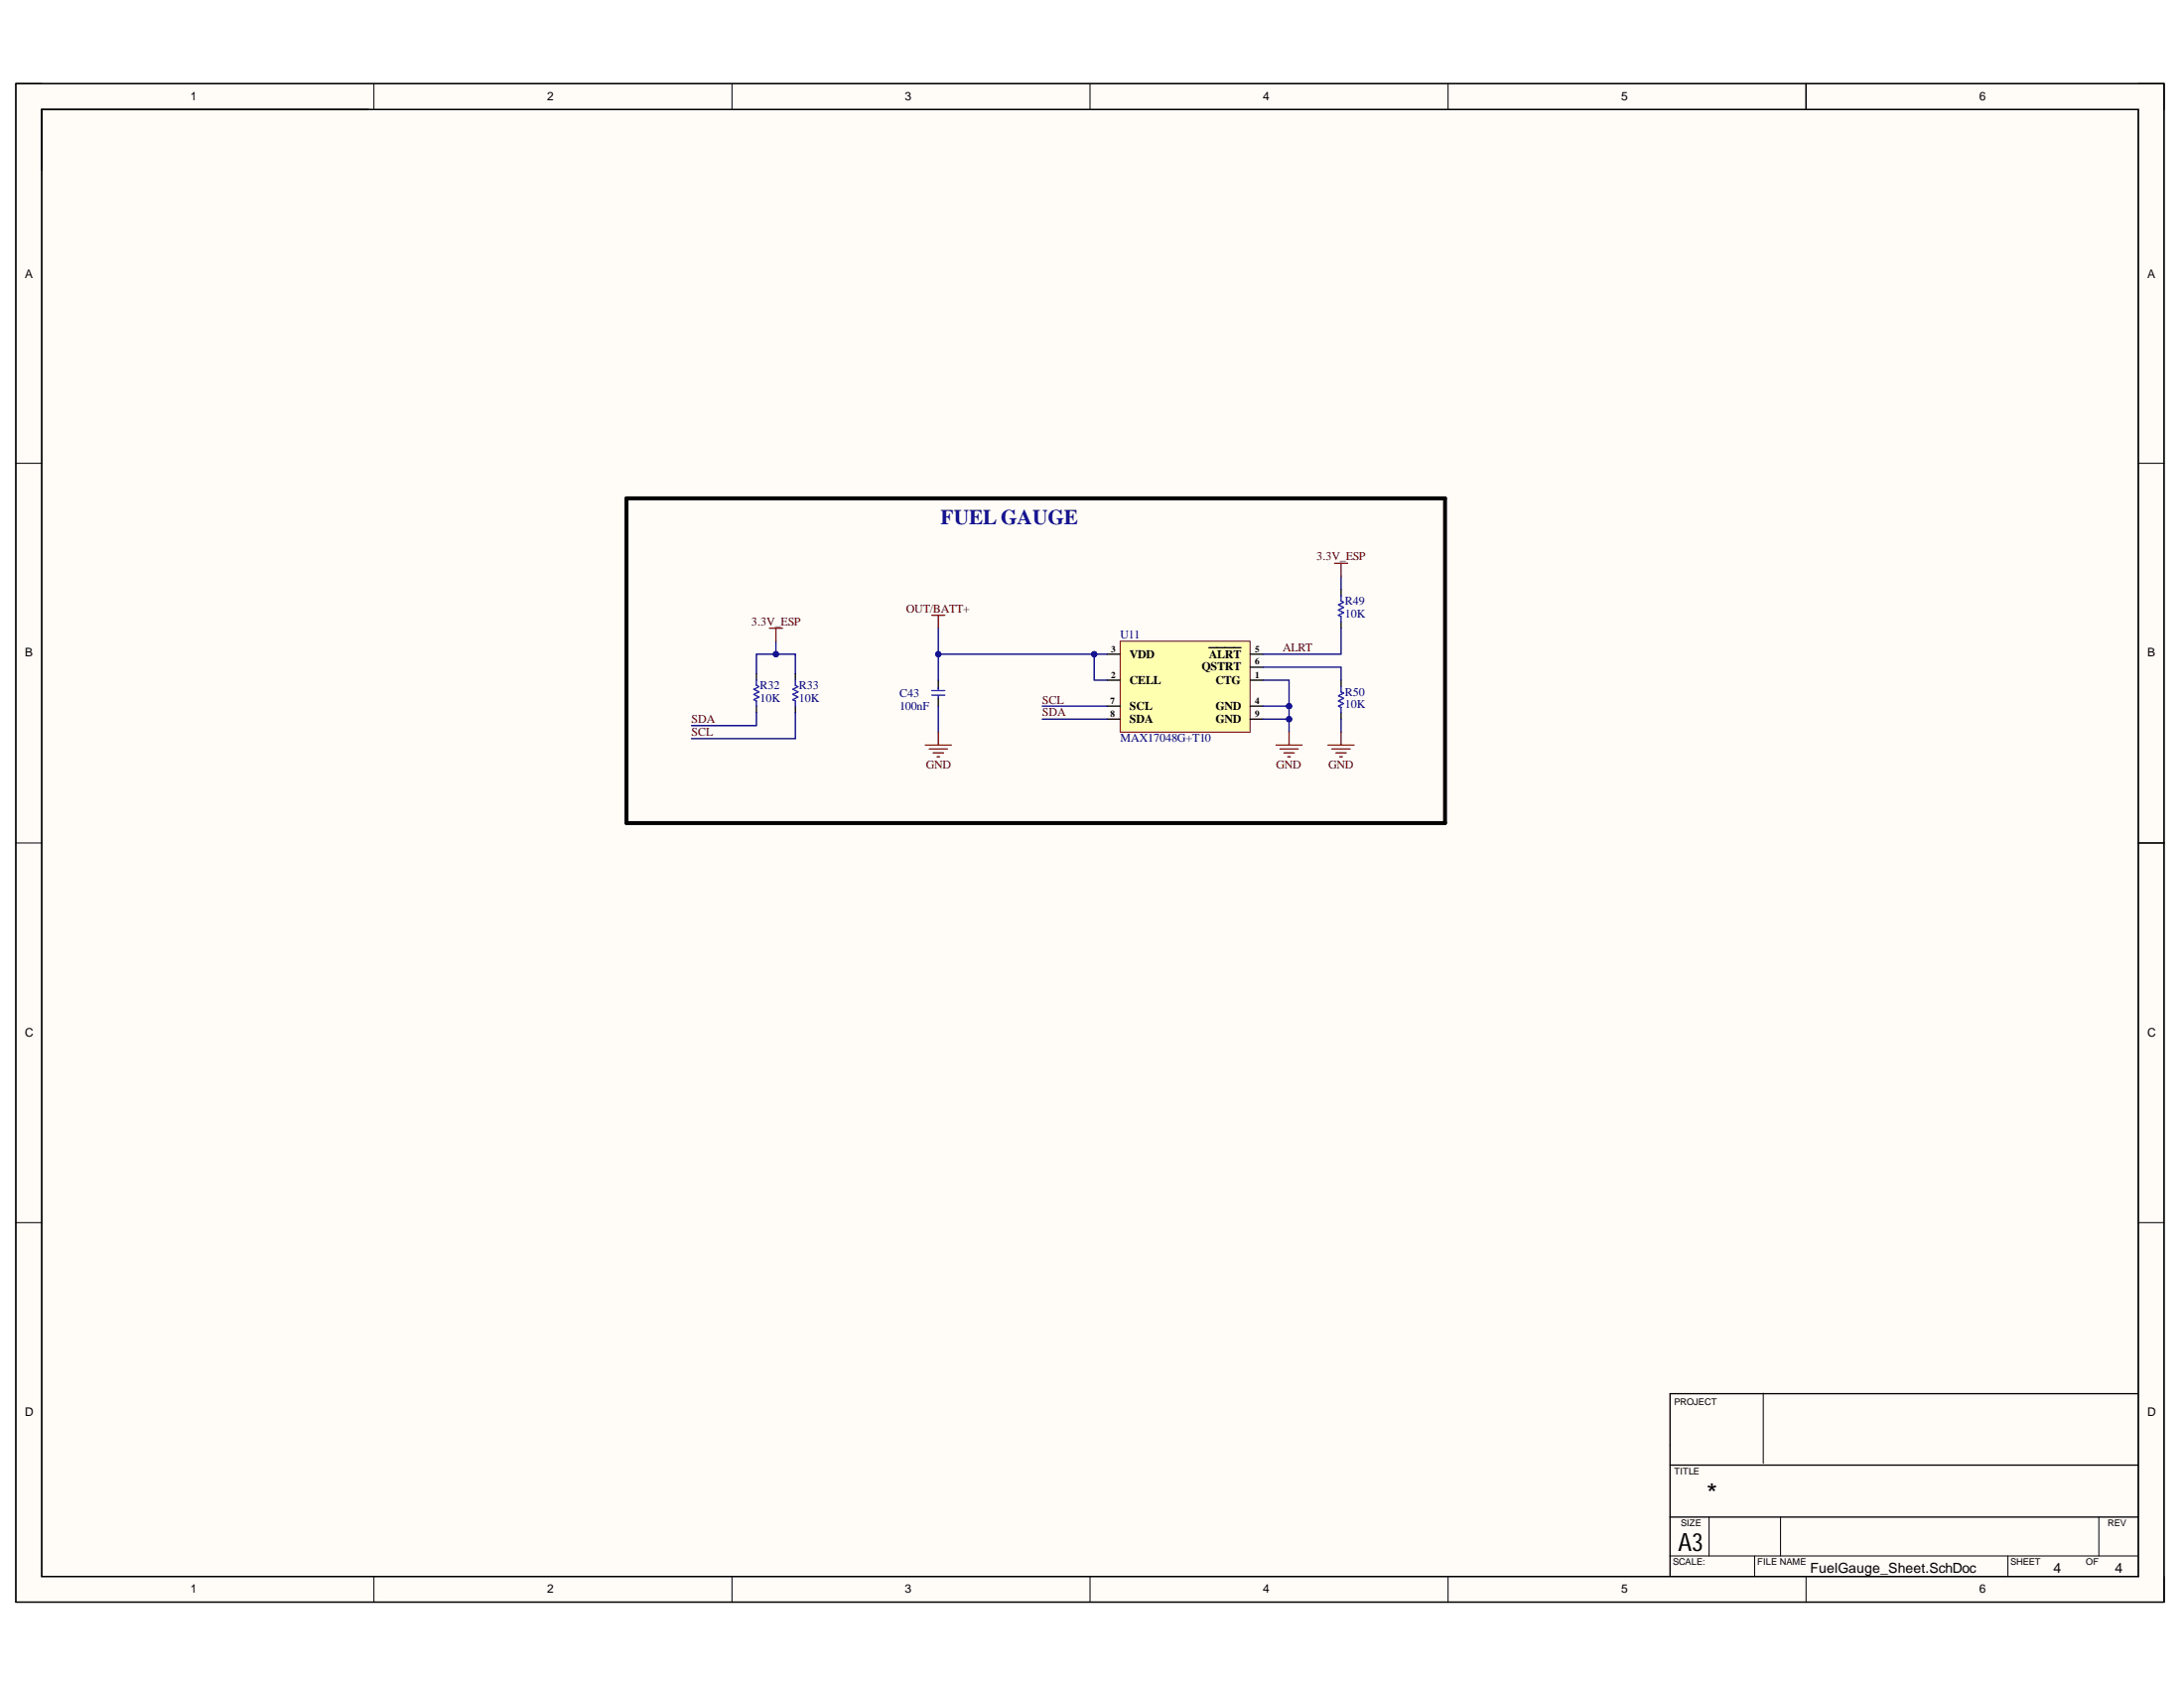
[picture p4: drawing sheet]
<svg xmlns="http://www.w3.org/2000/svg" width="279mm" height="216mm" viewBox="0 0 279 216" stroke-linecap="round" stroke-linejoin="round" font-family="sans-serif">
<path d="M2 10.7h274.9v194.2h-274.9z" fill-rule="evenodd" fill="#fffcf8"/>
<path d="M2 10.7h274.9v194.2h-274.9z" fill="none" stroke="#000" stroke-width=".13"/>
<path d="M5.4 14h268.1v187.6h-268.1z" fill-rule="evenodd" fill="#fffcf8"/>
<g fill="none" stroke="#000" stroke-width=".13">
<path d="M2 10.7h3.4M5.4 14h268.1v187.6h-268.1zM47.8 10.7v3.3M93.6 10.7v3.3M139.4 10.7v3.3M185.3 10.7v3.3M231.1 10.7v3.3M273.5 10.7h3.4v3.3M2 59.3h3.4M273.5 59.3h3.4M2 107.8h3.4M273.5 107.8h3.4"/>
<path d="M2 156.4h3.4M273.5 156.4h3.4M225.6 178.2v9M213.7 199h59.8M218.6 194v5M224.5 199v2.5M227.8 194v5M256.9 199v2.5M268.5 194v5M47.8 201.6v3.3M93.6 201.6v3.3M139.4 201.6v3.3"/>
<path d="M185.3 201.6v3.3M231.1 201.6v3.3M276.9 201.6v3.3"/>
</g>
<path d="M2 10.7h274.8v194.2h-274.8zM5.3 14h268.3v187.7h-268.3zM231.1 10.7v3.3M273.6 107.8h3.3M273.5 178.3h-59.8v23.2M213.7 187.4h59.8M213.7 194h59.8" fill="none" stroke="#000" stroke-width=".17"/>
<path d="M143.3 82h16.6v11.6h-16.6z" fill-rule="evenodd" fill="#ffffb0"/>
<path d="M143.3 82h16.6v11.6h-16.6z" fill="none" stroke="#800000" stroke-width=".13"/>
<g fill="none" stroke="#000" stroke-width=".17">
<path d="M171.6 75.4v.8M171.6 79.5v.8M120 87v1.1M120 89.3v1M141.6 87h1.7M141.6 83.7h1.7M141.6 90.3h1.7M141.6 92h1.7M154.6 82.8h4.2M159.9 87h1.7M159.9 83.7h1.7M159.9 85.3h1.7"/>
<path d="M159.9 90.3h1.7M159.9 92h1.7"/>
</g>
<path d="M119.2 78.7h1.7M120 78.7v1.6" fill="none" stroke="#800000" stroke-width=".17"/>
<path d="M171.6 76.2v.7l.3 .1-.7 .4 .7 .3-.7 .3 .7 .4-.7 .3 .4 .2v.6M119.2 88.3h1.7M119.2 88.9h1.7M120 88v.3M120 89v.3" fill="none" stroke="#00f" stroke-width=".17"/>
<path d="M140 83.7v3.3h1.6" fill="none" stroke="#000080" stroke-width=".17"/>
<circle cx="140" cy="83.7" r=".33" fill="#000080"/>
<circle cx="140" cy="83.7" r=".33" fill="none" stroke="#000080" stroke-width=".13"/>
<path d="M120 83.7v3.3" fill="none" stroke="#000080" stroke-width=".17"/>
<circle cx="120" cy="83.7" r=".33" fill="#000080"/>
<circle cx="120" cy="83.7" r=".33" fill="none" stroke="#000080" stroke-width=".13"/>
<path d="M120 80.3v3.4h21.6" fill="none" stroke="#000080" stroke-width=".17"/>
<circle cx="120" cy="83.7" r=".33" fill="#000080"/>
<circle cx="120" cy="83.7" r=".33" fill="none" stroke="#000080" stroke-width=".13"/>
<circle cx="140" cy="83.7" r=".33" fill="#000080"/>
<circle cx="140" cy="83.7" r=".33" fill="none" stroke="#000080" stroke-width=".13"/>
<path d="M120 90.3v3.3M161.6 92h3.3v1.6" fill="none" stroke="#000080" stroke-width=".17"/>
<circle cx="164.9" cy="92" r=".33" fill="#000080"/>
<circle cx="164.9" cy="92" r=".33" fill="none" stroke="#000080" stroke-width=".13"/>
<path d="M161.6 90.3h3.3v1.7" fill="none" stroke="#000080" stroke-width=".17"/>
<circle cx="164.9" cy="90.3" r=".33" fill="#000080"/>
<circle cx="164.9" cy="90.3" r=".33" fill="none" stroke="#000080" stroke-width=".13"/>
<circle cx="164.9" cy="92" r=".33" fill="#000080"/>
<circle cx="164.9" cy="92" r=".33" fill="none" stroke="#000080" stroke-width=".13"/>
<path d="M161.6 87h3.3v3.3" fill="none" stroke="#000080" stroke-width=".17"/>
<circle cx="164.9" cy="90.3" r=".33" fill="#000080"/>
<circle cx="164.9" cy="90.3" r=".33" fill="none" stroke="#000080" stroke-width=".13"/>
<path d="M171.6 73.7v1.7M96.8 91.2v1.6h-8.3M99.3 82v1.7h-2.5v2.5M101.8 91.2v3.3h-13.3M133.3 92h8.3M133.3 90.3h8.3M161.6 85.3h10v1.7M171.6 80.3v3.4h-10M171.6 92v1.6" fill="none" stroke="#000080" stroke-width=".17"/>
<path d="M96.8 86.2v.8M96.8 90.3v.9M101.8 86.2v.8M101.8 90.3v.9M171.6 87v.8M171.6 91.2v.8" fill="none" stroke="#000" stroke-width=".17"/>
<path d="M96.8 87v.7l.3 .1-.7 .4 .7 .3-.7 .3 .7 .4-.7 .3 .4 .2v.6M101.8 87v.7l.3 .1-.7 .4 .7 .3-.7 .3 .7 .4-.7 .3 .4 .2v.6M171.6 87.8v.7l.3 .2-.7 .3 .7 .3-.7 .4 .7 .3-.7 .3 .4 .2v.7" fill="none" stroke="#00f" stroke-width=".17"/>
<path d="M80.1 63.7h104.8v41.6h-104.8z" fill="none" stroke="#000" stroke-width=".51"/>
<circle cx="99.3" cy="83.7" r=".33" fill="#000080"/>
<circle cx="99.3" cy="83.7" r=".33" fill="none" stroke="#000080" stroke-width=".13"/>
<path d="M99.3 83.7h2.5v2.5" fill="none" stroke="#000080" stroke-width=".17"/>
<circle cx="99.3" cy="83.7" r=".33" fill="#000080"/>
<circle cx="99.3" cy="83.7" r=".33" fill="none" stroke="#000080" stroke-width=".13"/>
<g fill="none" stroke="#800000" stroke-width=".17">
<path d="M170.7 72h1.7M171.6 72v1.7M98.4 80.3h1.7M99.3 80.3v1.7M118.4 95.3h3.3M118.9 95.8h2.3M119.4 96.3h1.3M119.9 96.8h.3M120 93.6v1.7M163.3 95.3h3.3M163.7 95.8h2.4M164.2 96.3h1.4"/>
<path d="M164.7 96.8h.4M164.9 93.6v1.7M169.9 95.3h3.3M170.4 95.8h2.3M170.9 96.3h1.3M171.4 96.8h.3M171.6 93.6v1.7"/>
</g>
<text font-size="3.5" x="218.3" y="192.3">*</text>
<text font-size="3.2" x="214.7" y="198.3">A3</text>
<text font-size="2.7" fill="#0b0b8e" x="120.3" y="67.1">FUEL GAUGE</text>
<g font-size="1.8">
<text x="231.6" y="201.1">FuelGauge_Sheet.SchDoc</text>
<text x="262.7" y="201.1">4</text>
<text x="270.6" y="201.1">4</text>
</g>
<g font-size="1.5">
<text x="24.4" y="12.9">1</text>
<text x="70" y="12.9">2</text>
<text x="115.8" y="12.9">3</text>
<text x="161.6" y="12.9">4</text>
<text x="207.4" y="12.9">5</text>
<text x="253.2" y="12.9">6</text>
<text x="3.2" y="35.5">A</text>
<text x="274.7" y="35.5">A</text>
<text x="3.2" y="84">B</text>
<text x="144.5" y="87.5">CELL</text>
<text x="144.5" y="84.2">VDD</text>
<text x="153.7" y="85.8">QSTRT</text>
<text x="154.6" y="84.2">ALRT</text>
<text x="155.5" y="87.5">CTG</text>
<text x="274.7" y="84">B</text>
<text x="144.5" y="90.8">SCL</text>
<text x="144.5" y="92.5">SDA</text>
<text x="155.5" y="90.8">GND</text>
<text x="155.5" y="92.5">GND</text>
<text x="3.2" y="132.6">C</text>
<text x="274.7" y="132.6">C</text>
<text x="3.2" y="181.1">D</text>
<text x="274.7" y="181.1">D</text>
<text x="24.4" y="203.8">1</text>
<text x="70" y="203.8">2</text>
<text x="115.8" y="203.8">3</text>
<text x="161.6" y="203.8">4</text>
<text x="207.4" y="203.8">5</text>
<text x="253.2" y="203.8">6</text>
</g>
<g font-size="1.5" fill="#800000">
<text x="168.4" y="71.7">3.3V_ESP</text>
<text x="96.1" y="80">3.3V_ESP</text>
<text x="115.9" y="78.3">OUT/BATT+</text>
<text x="164.1" y="83.3">ALRT</text>
<text x="88.4" y="92.5">SDA</text>
<text x="88.4" y="94.2">SCL</text>
<text x="133.3" y="91.6">SDA</text>
<text x="133.3" y="90">SCL</text>
<text x="118.5" y="98.3">GND</text>
<text x="163.3" y="98.3">GND</text>
<text x="170" y="98.3">GND</text>
</g>
<g font-size="1.5" fill="#000080">
<text x="172.1" y="77.3">R49</text>
<text x="143.3" y="81.6">U11</text>
<text x="172.1" y="79">10K</text>
<text x="97.2" y="88.2">R32</text>
<text x="97.2" y="89.8">10K</text>
<text x="102.2" y="88.2">R33</text>
<text x="102.2" y="89.8">10K</text>
<text x="115.1" y="89.2">C43</text>
<text x="172.1" y="89">R50</text>
<text x="115.1" y="90.8">100nF</text>
<text x="143.3" y="94.9">MAX17048G+T10</text>
<text x="172.1" y="90.6">10K</text>
</g>
<g font-size="1.2">
<text x="142.1" y="83.4">3</text>
<text x="160.6" y="83.4">5</text>
<text x="142.1" y="86.7">2</text>
<text x="160.6" y="86.7">1</text>
<text x="160.6" y="85">6</text>
<text x="142" y="90">7</text>
<text x="142" y="91.7">8</text>
<text x="160.6" y="90">4</text>
<text x="160.6" y="91.7">9</text>
<text x="214.2" y="179.7">PROJECT</text>
<text x="214.2" y="188.6">TITLE</text>
<text x="215" y="195.2">SIZE</text>
<text x="269.6" y="195.2">REV</text>
<text x="214" y="200.2">SCALE:</text>
<text x="224.8" y="200.2">FILE NAME</text>
<text x="257.2" y="200.2">SHEET</text>
<text x="266.8" y="200.2">OF</text>
</g>
</svg>
